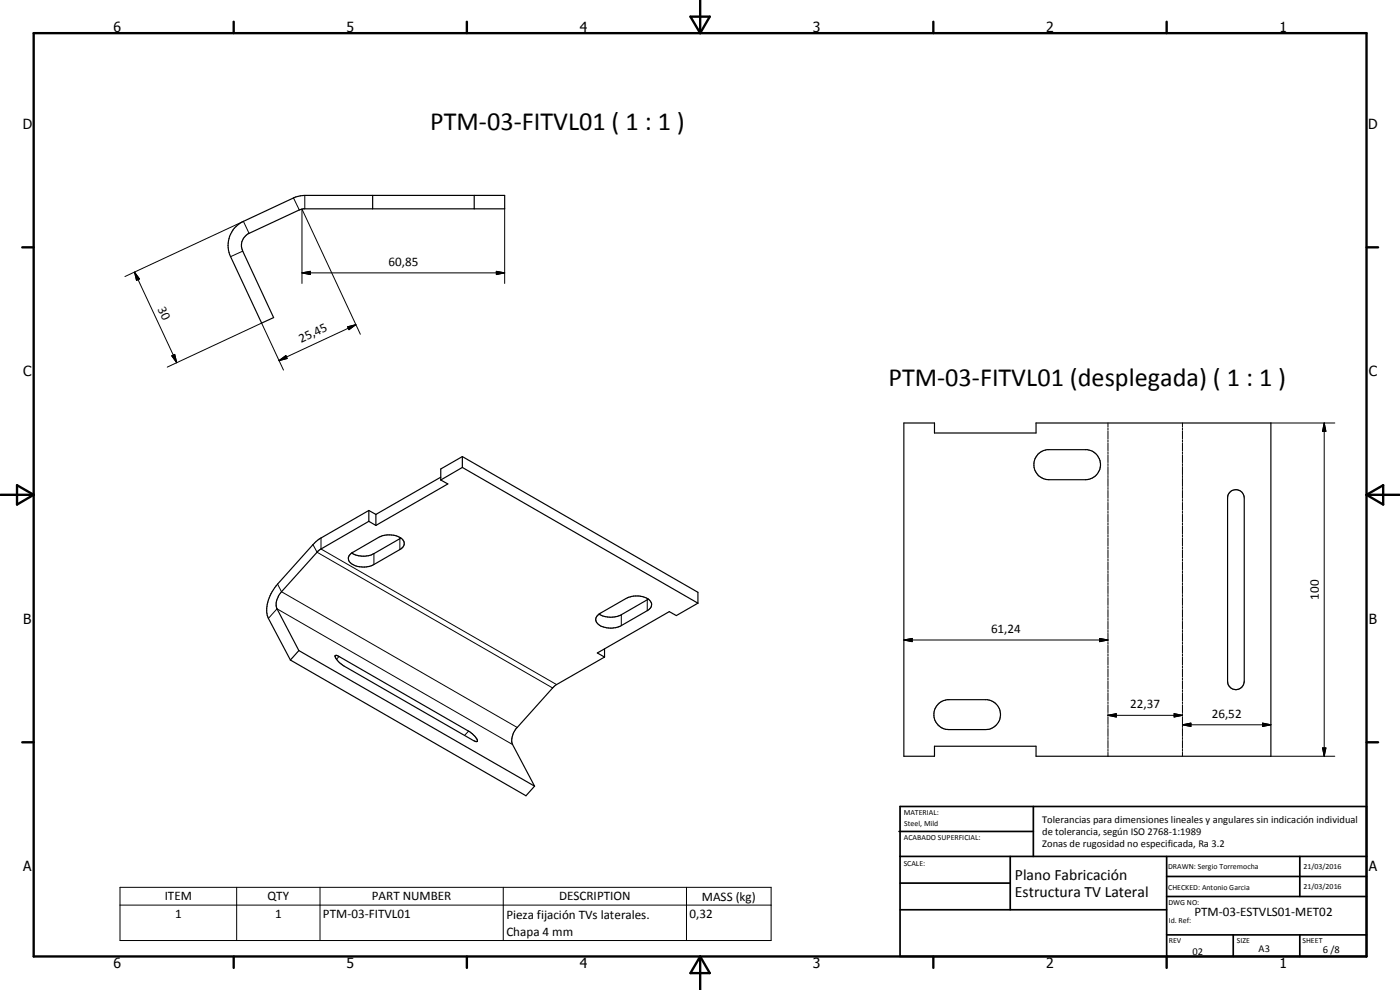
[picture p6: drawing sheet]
<svg xmlns="http://www.w3.org/2000/svg" width="420mm" height="297mm" viewBox="0 0 420 297" stroke-linecap="round" stroke-linejoin="round" font-family="sans-serif">
<g fill="none" stroke="#000" stroke-width=".35">
<path d="M111.8 58.6v4.1M142.3 58.6v4.1M70.8 68l2.3-1.6 15-7 2.7-.7 60.7-.1v4.1h-60.5l-1.2 .3-15.1 7a4 4 0 0 0-1.9 5.4l9.3 19.9-3.6 1.6-9.3-19.9a7.9 7.9 0 0 1 1.6-9zM138.8 137l-6.5 3.7v3.3M138.8 137l70.7 40.7v3.3M138.8 137v3.3M271.3 126.9h9.1v3h30.5v-3h70.5v100h-70.5v-3h-30.5v3h-9.1zM311.5 136.3l1.2-.9 1.5-.5h12.1a4.5 4.5 0 0 1 4 4.8 4.5 4.5 0 0 1-4.5 4.2h-11a4.5 4.5 0 0 1-4.1-2.7 4.5 4.5 0 0 1 .8-4.9zM110.7 153.2l2.1 1.1M110.7 153.2v3.2M110.7 156.4l2.1 1.2M110.7 153.2l-15.4 8.9-12 13.2a10.9 10.9 0 0 0-2.9 9.8l6.8 12.9"/>
<path d="M110.7 156.4l-15 8.7-11.2 12.4a5.2 5.2 0 0 0-1.4 5.2l6.6 12.5M112.8 154.3v3.3M132.3 143.2l-19.5 11.1M132.3 144l2.1 1.2-21.6 12.4M138.8 140.3l70.7 40.7M138.8 140.3l-6.5 3.7M369.1 147.7a2.5 2.5 0 0 1 2.7-.6 2.5 2.5 0 0 1 1.6 2.3v55a2.5 2.5 0 0 1-2.5 2.5 2.5 2.5 0 0 1-2.5-2.5v-55l.2-1.1zM105 166.5l.5-.6 8.1-4.7a6.1 6.1 0 0 1 7.6 1.2 1.95 1.95 0 0 1-1.2 2.5l-7.8 4.5a6.4 6.4 0 0 1-7.4-.9l-.2-1.2zM120.3 161.4l-8.1 4.7a6.7 6.7 0 0 1-6.6-.2M194.6 179.7l-8.1 4.7a7.1 7.1 0 0 1-6.7-.2M87.2 198l70.6 40.8 2.6-2.9M89.7 195.2l70.7 40.7"/>
<path d="M89.7 195.2l-2.5 2.8M100.6 196.8l.4-.2 .8 .4 39.1 22.5 1.6 1.4a1.23 1.23 0 0 1 .6 1.6l-1-.3-39.4-22.8a4.6 4.6 0 0 1-2.1-2.6zM179.5 184.5l8.4-4.9a5.9 5.9 0 0 1 7.5 1.1 1.92 1.92 0 0 1-1.1 2.5l-7.8 4.5a6.5 6.5 0 0 1-7.4-.9 1.63 1.63 0 0 1 .4-2.3zM181.4 194.7v2.4M181.4 197.1l-14.7 8.5-11.5 12.7a5.1 5.1 0 0 0-1.4 5.1l6.6 12.5M209.5 181l-6.5 3.7-2.1-1.2-21.6 12.4 2.1 1.2M281.5 211.3l1.2-.9 1.6-.5h12a4.5 4.5 0 0 1 4 4.8 4.5 4.5 0 0 1-4.5 4.2h-11a4.5 4.5 0 0 1-4.2-2.7 4.5 4.5 0 0 1 .9-4.9z"/>
</g>
<g fill="none" stroke="#000" stroke-width=".3">
<path d="M88.1 59.4l1.7 3.6M91.5 58.6v4.1M72.8 75.4l-3.6 1.6M74.7 70l-1.6-3.6-35.6 16.6M151.5 62.7v22.3M40.4 81.7l1.5 2-.9 .4zM40.4 81.7l12.6 27.1M90.6 81.9l2.5-.5v1zM90.6 81.9h60.9M90.6 85v-22.3l17.6 37.6M104.3 98l2.5-.6-2.1 1.5zM106.8 97.4l-23.1 10.8"/>
<path d="M149 81.4l2.5 .5-2.5 .5zM50.2 110.2l28.3-13.3 6.6 14.1M51.6 106.8l.8-.5 .6 2.5zM83.7 108.2l2.1-1.5 .4 .9zM332.5 126.9v1.2M332.5 128.4v.6M332.5 129.3v2.4M332.5 132v.6M332.5 132.9v2.4M332.5 135.6v.5M332.5 136.4v2.4M332.5 139.1v.6"/>
<path d="M332.5 140v2.4M354.9 126.9v1.2M354.9 128.4v.6M354.9 129.3v2.4M354.9 132v.6M354.9 132.9v2.4M354.9 135.6v.5M354.9 136.4v2.4M354.9 139.1v.6M354.9 140v2.4M381.4 126.9h19.2M397.4 126.9l.5 2.5h-1z"/>
<path d="M397.4 126.9v100M332.5 142.7v.6M332.5 143.6v2.4M332.5 146.3v.6M332.5 147.2v2.3M332.5 149.9v.5M332.5 150.7v2.4M332.5 153.4v.6M332.5 154.3v2.4M332.5 157v.6M332.5 157.9v2.4M354.9 142.7v.6"/>
<path d="M354.9 143.6v2.4M354.9 146.3v.6M354.9 147.2v2.3M354.9 149.9v.5M354.9 150.7v2.4M354.9 153.4v.6M354.9 154.3v2.4M354.9 157v.6M354.9 157.9v2.4M83.3 175.3l1.2 2.2 70.7 40.8M93.9 163.4l1.3 2.3 70.7 40.7M96.3 161.4v3.3l70.7 40.7"/>
<path d="M112.2 166.1v3.3M120 161.6v3.3M194.3 180v3.2M332.5 160.5v.7M332.5 161.5v2.3M332.5 164.1v.6M332.5 165v2.4M332.5 167.7v.6M332.5 168.6v2.3M332.5 171.2v.7M332.5 172.1v2.4M332.5 174.8v.6"/>
<path d="M332.5 175.7v2.4M332.5 178.4v.6M332.5 179.3v2.4M354.9 160.5v.7M354.9 161.5v2.3M354.9 164.1v.6M354.9 165v2.4M354.9 167.7v.6M354.9 168.6v2.3M354.9 171.2v.7M354.9 172.1v2.4M354.9 174.8v.6"/>
<path d="M354.9 175.7v2.4M354.9 178.4v.6M354.9 179.3v2.4M80.5 185.5l2.6-2.8 70.7 40.7M101.8 197l-.8 .8M186.5 184.4v3.3M271.3 192l2.5-.4v.9zM271.3 192h61.2M330 191.6l2.5 .4-2.5 .5zM332.5 182v.5M332.5 182.9v2.4M332.5 185.5v.6"/>
<path d="M332.5 186.4v2.4M332.5 189.1v.6M332.5 190v2.4M332.5 192.7v.6M332.5 193.6v2.4M332.5 196.3v.5M332.5 197.1v2.4M332.5 199.8v.6M354.9 182v.5M354.9 182.9v2.4M354.9 185.5v.6M354.9 186.4v2.4"/>
<path d="M354.9 189.1v.6M354.9 190v2.4M354.9 192.7v.6M354.9 193.6v2.4M354.9 196.3v.5M354.9 197.1v2.4M354.9 199.8v.6M140.6 219.4l-1.2 1.2M332.5 214.6l2.5-.5v1zM332.5 200.7v2.4M332.5 203.4v.6M332.5 204.3v2.4"/>
<path d="M332.5 207v.6M332.5 207.9v2.3M332.5 210.6v.5M332.5 211.5v2.3M332.5 214.1v.6M332.5 215v2.4M332.5 217.7v.6M332.5 218.6v2.4M332.5 214.6h22.4M352.4 214.1l2.5 .5-2.5 .5zM354.9 217.5l2.5-.5v1zM354.9 200.7v2.4"/>
<path d="M354.9 203.4v.6M354.9 204.3v2.4M354.9 207v.6M354.9 207.9v2.3M354.9 210.6v.5M354.9 211.5v2.3M354.9 214.1v.6M354.9 215v2.4M354.9 217.7v.6M354.9 218.6v2.4M354.9 217.5h26.5M378.9 217l2.5 .5-2.5 .5z"/>
<path d="M332.5 221.3v.6M332.5 222.2v2.3M332.5 224.8v.6M332.5 225.7v1.2M354.9 221.3v.6M354.9 222.2v2.3M354.9 224.8v.6M354.9 225.7v1.2M381.4 226.9h19.2M396.9 224.4h1l-.5 2.5zM36 266.2h195.4v16h-195.4zM36 271.6h195.4"/>
<path d="M71 266.2v16M96 266.2v16M151 266.2v16M206 266.2v16"/>
</g>
<g fill="none" stroke="#000" stroke-width=".71">
<path d="M10.1 9.9h400v277.1h-400zM70.1 6.5v3.4M140.1 6.5v3.4M207.2 5h5.8l-2.9 4.9zM210.1 0v9.9M280.1 6.5v3.4M350.1 6.5v3.4M6.7 74.2h3.4M410.1 74.2h3.5M.1 148.5h10M5.1 145.6l5 2.9-5 2.9zM410.1 148.5h10"/>
<path d="M410.1 148.5l5-2.9v5.8zM6.7 222.7h3.4M410.1 222.7h3.5M70.1 287v3.4M140.1 287v3.4M210.1 287v10M210.1 287l2.9 5h-5.8zM280.1 287v3.4M350.1 287v3.4"/>
</g>
<g fill="none" stroke="#000" stroke-width=".51">
<path d="M269.8 249.5h40.3M270.1 242h140v45h-140zM270.1 257h140M303.2 257v16M310.1 242v15M350.1 257v30M390.1 257v12M270.1 265h33.1M270.1 273h80M350.1 269h60M350.1 263h60M350.1 280.5h60"/>
<path d="M370.1 280.5v6.5M390.1 280.5v6.5"/>
</g>
<g fill="#000">
<path d="M40.4 81.7l1.5 2-.9 .4zM90.6 81.9l2.5-.5v1zM104.3 98l2.5-.6-2.1 1.5zM149 81.4l2.5 .5-2.5 .5zM51.6 106.8l.8-.5 .6 2.5zM83.7 108.2l2.1-1.5 .4 .9zM397.4 126.9l.5 2.5h-1zM271.3 192l2.5-.4v.9zM330 191.6l2.5 .4-2.5 .5zM332.5 214.6l2.5-.5v1zM352.4 214.1l2.5 .5-2.5 .5zM354.9 217.5l2.5-.5v1z"/>
<path d="M378.9 217l2.5 .5-2.5 .5zM396.9 224.4h1l-.5 2.5z"/>
</g>
<g font-size="7.9">
<text x="129.1" y="39">PTM-03-FITVL01 ( 1 : 1 )</text>
<text x="266.6" y="115.8">PTM-03-FITVL01 (desplegada) ( 1 : 1 )</text>
</g>
<g font-size="4.7">
<text x="304.6" y="263.9">Plano Fabricación</text>
<text x="304.6" y="269.3">Estructura TV Lateral</text>
</g>
<g font-size="4.2">
<text x="34" y="9.6">6</text>
<text x="104" y="9.6">5</text>
<text x="174" y="9.6">4</text>
<text x="244" y="9.6">3</text>
<text x="314" y="9.6">2</text>
<text x="384" y="9.6">1</text>
<text x="6.8" y="38.7">D</text>
<text x="410.6" y="38.7">D</text>
<text x="7" y="112.9">C</text>
<text x="410.8" y="112.9">C</text>
<text x="7" y="187.1">B</text>
<text x="410.8" y="187.1">B</text>
<text x="7" y="261.4">A</text>
<text x="410.8" y="261.4">A</text>
<text x="34" y="290.4">6</text>
<text x="104" y="290.4">5</text>
<text x="174" y="290.4">4</text>
<text x="244" y="290.4">3</text>
<text x="314" y="290.4">2</text>
<text x="384" y="290.4">1</text>
</g>
<g font-size="3.9">
<text x="116.6" y="79.8">60,85</text>
<text x="47.3" y="92.8" transform="rotate(65 47.3 92.8)">30</text>
<text x="90.4" y="102.8" transform="rotate(-25 90.4 102.8)">25,45</text>
<text x="395.8" y="179.9" transform="rotate(-90 395.8 179.9)">100</text>
<text x="297.4" y="190">61,24</text>
<text x="339.2" y="212.6">22,37</text>
<text x="363.7" y="215.4">26,52</text>
<text x="49.4" y="270.2">ITEM</text>
<text x="52.6" y="275.5">1</text>
<text x="80.3" y="270.2">QTY</text>
<text x="82.5" y="275.5">1</text>
<text x="96.9" y="275.5">PTM-03-FITVL01</text>
<text x="111.6" y="270.2">PART NUMBER</text>
<text x="152" y="275.6">Pieza fijación TVs laterales.</text>
<text x="167.8" y="270.2">DESCRIPTION</text>
<text x="207" y="275.5">0,32</text>
<text x="210.6" y="270.3">MASS (kg)</text>
<text x="358.5" y="275">PTM-03-ESTVLS01-MET02</text>
<text x="152" y="280.9">Chapa 4 mm</text>
</g>
<g font-size="3.1">
<text x="312.7" y="246.8">Tolerancias para dimensiones lineales y angulares sin indicación individual</text>
<text x="312.7" y="250.4">de tolerancia, según ISO 2768-1:1989</text>
<text x="312.7" y="254">Zonas de rugosidad no especificada, Ra 3.2</text>
<text x="357.9" y="286.4">02</text>
<text x="377.7" y="285.6">A3</text>
<text x="397" y="285.9">6 /8</text>
</g>
<g font-size="2.4">
<text x="271.2" y="244.4">MATERIAL:</text>
<text x="271.3" y="252">ACABADO SUPERFICIAL:</text>
<text x="271.4" y="247.9">Steel, Mild</text>
<text x="271.2" y="259.7">SCALE:</text>
<text x="350.6" y="260.8">DRAWN: Sergio Torremocha</text>
<text x="391.2" y="260.6">21/03/2016</text>
<text x="350.6" y="267">CHECKED: Antonio Garcia</text>
<text x="391.2" y="266.7">21/03/2016</text>
<text x="350.6" y="271.4">DWG NO:</text>
<text x="350.8" y="276.9">Id. Ref:</text>
<text x="350.8" y="282.8">REV</text>
<text x="371.2" y="282.9">SIZE</text>
<text x="390.9" y="282.9">SHEET</text>
</g>
</svg>
